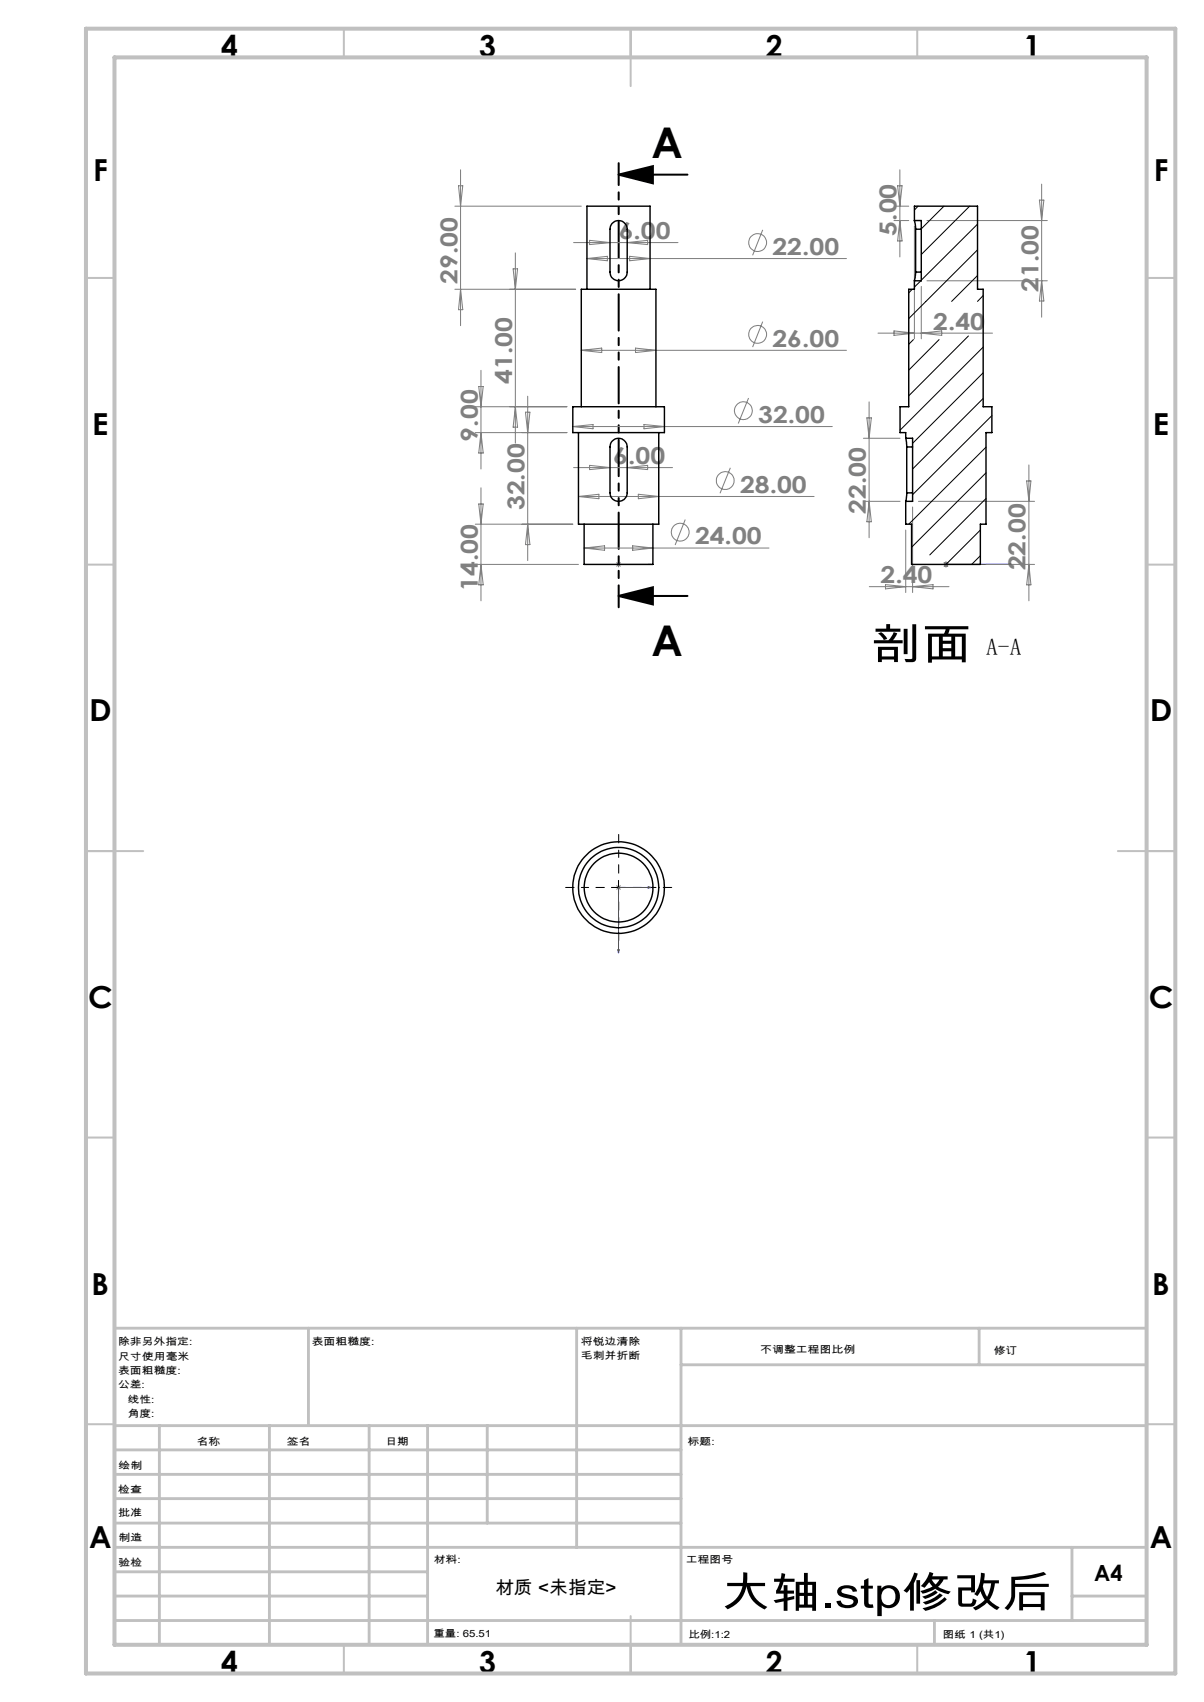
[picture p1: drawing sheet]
<svg xmlns="http://www.w3.org/2000/svg" width="210mm" height="297mm" viewBox="0 0 210 297" stroke-linecap="round" stroke-linejoin="round" font-family="sans-serif">
<g fill="none" stroke="#808080" stroke-width=".18">
<path d="M79.3 36h22.1M80 32.4h.7l-.4 3.6zM80.3 29.6v27.2M155.9 38.5h2.6M155.9 36h2.6M156.6 32.4h.7l-.3 3.6zM157 38.5l.3 3.5h-.7zM157 29.6v15.2M159.5 39.5v19.6M161.7 38.5h21M181.3 34.9h.8l-.4 3.6zM181.7 32.1v23.2"/>
<path d="M79.3 50.5h21.1M80.3 50.5l.4 3.5h-.7zM89.5 46.9h.8l-.4 3.6zM89.9 44.1v33.2M100 42.3h18.3M102.4 45.1h45.2M102.4 45.1l3.5-.4v.8zM102.8 41.9l3.6 .4-3.6 .4zM109.4 42.3l3.6-.4v.8zM109.8 44.7l3.6 .4-3.6 .4zM133 56.1l-1.7 4.5M133 40.1l-1.7 4.5"/>
<path d="M153.1 58.1h20M155.9 57.7l3.6 .4-3.6 .4zM160.7 50v9.1M160.7 58.1l3.6-.4v.8zM161.7 49h21M181.7 49l.4 3.5h-.8zM82.9 75.5h16M82.9 71h16M83.5 67.4h.8l-.4 3.6zM83.9 64.6v17.2M83.9 75.5l.4 3.6h-.8zM89.9 71l.4 3.5h-.8z"/>
<path d="M91.7 71.9h.7l-.4 3.6zM92 69.1v28.7M99.9 74.4h45.3M99.9 74.4l3.5-.3v.7zM101.4 61.1h46.2M101.4 61.1l3.6-.4v.8zM110.8 60.7l3.6 .4-3.6 .4zM112.3 74.1l3.6 .3-3.6 .4zM130.6 69.5l-1.8 4.4M150.6 76.5h6.4M151.2 72.9h.8l-.4 3.6zM151.6 70.1v23.7"/>
<path d="M82.9 98.5h18M82.9 91.5h17M83.5 87.9h.8l-.4 3.6zM83.9 85.1v19.7M83.9 98.5l.4 3.6h-.8zM92 91.5l.4 3.5h-.7zM100 81.6h17.3M100.9 86.6h41.1M100.9 86.6l3.6-.3v.7zM101.9 95.6h32.2M101.9 95.6l3.5-.4v.8zM102.8 81.2l3.6 .4-3.6 .3z"/>
<path d="M107.4 98.5h1M107.5 98.1l.7 .7M107.9 98v1M108.2 98.1l-.7 .7M109.4 81.6l3.6-.4v.7zM110.3 95.2l3.6 .4-3.6 .4zM111.3 86.3l3.6 .3-3.6 .4zM119.5 90.7l-1.7 4.4M127.4 81.6l-1.8 4.5M150.6 87.5h6.4M151.6 87.5l.4 3.5h-.8zM158 92.5v10.9"/>
<path d="M159.2 88.5v14.9M160.2 87.5h20.2M164.5 98.5h1M164.6 98.1l.7 .7M165 98v1M165.3 98.1l-.7 .7M172 98.5h8.4M179.1 83.9h.7l-.3 3.6zM179.5 98.5l.3 3.6h-.7zM179.5 81.1v23.7M151.6 102.4h13.9M154.4 102l3.6 .4-3.6 .4z"/>
<path d="M159.2 102.4l3.5-.4v.8zM107.4 154.9h1M107.5 154.5l.7 .7M107.9 154.4v1M108.2 154.5l-.7 .7"/>
<circle cx="132.1" cy="58.4" r="1.56"/>
<circle cx="132.1" cy="42.3" r="1.55"/>
<circle cx="129.7" cy="71.7" r="1.55"/>
<circle cx="118.6" cy="92.9" r="1.55"/>
<circle cx="126.5" cy="83.9" r="1.56"/>
</g>
<path d="M107.9 30.5l6-1.5v3zM107.9 30.5h12M107.9 104l6-1.5v3zM107.9 104h12" fill="none" stroke="#000" stroke-width=".35"/>
<path d="M107.7 98.5h.3zM107.9 98.5h.1M107.9 98.5h5.7M113.6 98.5h-.6h.6M164.9 98.5h.2zM165 98.5h11.4M165 98.5h.1M176.4 98.5h-.6h.6M113 154.7l.6 .2-.6 .1zM113.6 154.9h-5.7v11.4M107.7 165.7h.3l-.1 .6z" fill="none" stroke="#00f" stroke-width=".18"/>
<path d="M105.4 154.9h-6.7M107.9 152.4v-6.8M107.9 157.4v6.7M110.4 154.9h6.8" fill="none" stroke="#000" stroke-width=".18" stroke-dasharray="15.2 1.3 1.3 1.3" stroke-dashoffset="13.8"/>
<path d="M106.6 154.9h2.5M107.9 153.6v2.5" fill="none" stroke="#000" stroke-width=".18"/>
<path d="M107.9 28.5v77.5" fill="none" stroke="#000" stroke-width=".35" stroke-dasharray="6.3 1.3 1.3 1.3 1.3 1.3" stroke-dashoffset="2.5"/>
<g fill="none" stroke="#c0c0c0" stroke-width=".35">
<path d="M60 5v5M110 5v10M160 5v5M15 48.5h5M200 48.5h5M15 98.5h5M200 98.5h5M15 148.5h10M195 148.5h10M15 198.5h5M200 198.5h5M15 248.5h5"/>
<path d="M200 248.5h5M60 287v5M110 282v10M160 287v5"/>
</g>
<g fill="none" stroke="#c0c0c0" stroke-width=".5">
<path d="M53.8 231.8v17M100.6 231.8v38.2M118.8 231.8v55.2M118.8 238.2h81.2M170.8 231.8v6.4M200 231.8h-180v55.2M20 248.8h180M20 257.3h98.8M20 253h98.8M27.8 248.8v38.2M47 248.8v38.2M64.4 248.8v38.2"/>
<path d="M74.6 248.8v38.2M85 248.8v17M20 265.8h98.8M20 261.5h98.8M20 278.5h54.6M20 274.3h54.6M20 270h180M187 278.5h13M187 270v12.8M20 282.8h180M163 282.8v4.2"/>
</g>
<path d="M15 5h190v287h-190zM20 10h180v277h-180z" fill="none" stroke="#c0c0c0" stroke-width=".7"/>
<path d="M107.9 30.5l6-1.5v3zM107.9 104l6-1.5v3z" fill="#000"/>
<g fill="#00f">
<path d="M113 98.5h.6zM107.7 98.5h.3z"/>
<path d="M113 154.7v.3l.6-.1zM107.7 165.7l.2 .6 .1-.6zM164.9 98.5h.2zM175.8 98.5h.6zM164.9 98.5h.2zM175.8 98.5h.6z"/>
</g>
<g fill="none" stroke="#000" stroke-width=".25">
<path d="M106.7 39a1.5 1.5 0 0 1 1.7-.4 1.5 1.5 0 0 1 1 1.4v7.5a1.5 1.5 0 0 1-1.5 1.5 1.5 1.5 0 0 1-1.5-1.5v-7.5l.1-.6zM159.5 38.5l.2 1.5M159.5 38.5v-2.5h11v14.5h1v20.5h1.5v4.5h-1v16h-1v7h-12v-7h-1v-4M159.5 38.5h1.2v10.5h-1.2M102.4 50.5v-14.5h11v14.5M159.5 49v1.5h-1v20.5h-1.5v4.5h1v1M159.7 47.5l-.2 1.5M159.7 40v7.5M159.7 47.5h1M159.7 40h1M99.9 71h16v4.5h-16zM100.9 75.5v16h14v-16"/>
<path d="M101.4 71v-20.5h13v20.5M106.8 76.9a1.49 1.49 0 0 1 1.7-.3 1.49 1.49 0 0 1 .9 1.4v8a1.5 1.5 0 0 1-1.5 1.5 1.5 1.5 0 0 1-1.5-1.5v-8l.1-.6zM158 76.5l.2 1.5M158 76.5h1.2v11h-1.2M158.2 78v8M158.2 78h1M101.9 91.5v7h12v-7M158.2 86l-.2 1.5M158.2 86h1"/>
<circle cx="107.9" cy="154.9" r="6"/>
<circle cx="107.9" cy="154.9" r="8"/>
<circle cx="107.9" cy="154.9" r="7"/>
</g>
<g fill="none" stroke="#000" stroke-width=".18">
<path d="M160.1 36l-.6 .7M164.6 36l-3.9 3.9M169.1 36l-8.4 8.4M170.5 39.1l-9.8 9.8M159.1 50.5l-.6 .6M159.3 59.3l-.8 .8M160.6 49l-1.1 1.1M161.5 52.6l-3 3M163.8 59.3l-5.3 5.3M168.9 58.6l-10.4 10.5M170.5 43.6l-9 9M170.5 48.1l-4.5 4.5"/>
<path d="M171.5 51.6l-1 1M171.5 60.6l-14.5 14.5M171.5 65l-12.3 12.4M171.5 69.5l-12.3 12.3M172 78l-13.5 13.5M173 72.5l-13.8 13.8M158 87.5h.1M171 92.5l-6 6M171 97l-1.5 1.5M172 82.5l-13 13M172 87l-9.8 9.8"/>
</g>
<g font-size="7.4">
<text x="113.6" y="27.6">A</text>
<text x="113.6" y="114.4">A</text>
<text x="151.9" y="115.1">剖面</text>
<text x="125.7" y="280.5">大轴.stp修改后</text>
</g>
<g font-size="5.3">
<text x="38.5" y="9.9">4</text>
<text x="83.5" y="9.9">3</text>
<text x="133.6" y="9.9">2</text>
<text x="178.6" y="9.9">1</text>
<text x="16.2" y="31.7">F</text>
<text x="201.2" y="31.7">F</text>
<text x="16.1" y="75.9">E</text>
<text x="201.1" y="75.9">E</text>
<text x="15.5" y="125.9">D</text>
<text x="200.5" y="125.9">D</text>
<text x="15.4" y="175.9">C</text>
<text x="200.4" y="175.9">C</text>
<text x="16" y="225.9">B</text>
<text x="201" y="225.9">B</text>
<text x="15.5" y="270.2">A</text>
<text x="200.5" y="270.2">A</text>
<text x="38.5" y="291.9">4</text>
<text x="83.5" y="291.9">3</text>
<text x="133.6" y="291.9">2</text>
<text x="178.6" y="291.9">1</text>
</g>
<g font-size="4.1" fill="#808080">
<text x="107.9" y="41.7">6.00</text>
<text x="156.4" y="41.1" transform="rotate(-90 156.4 41.1)">5.00</text>
<text x="134.7" y="44.5">22.00</text>
<text x="79.8" y="49.5" transform="rotate(-90 79.8 49.5)">29.00</text>
<text x="181.1" y="50.9" transform="rotate(-90 181.1 50.9)">21.00</text>
<text x="162.8" y="57.5">2.40</text>
<text x="134.7" y="60.5">26.00</text>
<text x="89.3" y="66.9" transform="rotate(-90 89.3 66.9)">41.00</text>
<text x="83.3" y="77" transform="rotate(-90 83.3 77)">9.00</text>
<text x="132.2" y="73.8">32.00</text>
<text x="107" y="81">6.00</text>
<text x="91.5" y="89" transform="rotate(-90 91.5 89)">32.00</text>
<text x="129.1" y="86">28.00</text>
<text x="151" y="89.6" transform="rotate(-90 151 89.6)">22.00</text>
<text x="121.2" y="95">24.00</text>
<text x="153.6" y="101.8">2.40</text>
<text x="178.9" y="99.5" transform="rotate(-90 178.9 99.5)">22.00</text>
<text x="83.3" y="103.1" transform="rotate(-90 83.3 103.1)">14.00</text>
</g>
<text font-size="4.1" x="172" y="114.2">A-A</text>
<text font-size="3.9" x="190.9" y="275.8">A4</text>
<text font-size="3.2" x="86.4" y="278.1">材质 &lt;未指定&gt;</text>
<g font-size="1.7">
<text x="20.6" y="234.8">除非另外指定:</text>
<text x="20.6" y="237.3">尺寸使用毫米</text>
<text x="20.6" y="239.8">表面粗糙度:</text>
<text x="54.4" y="234.8">表面粗糙度:</text>
<text x="101.3" y="234.7">将锐边清除</text>
<text x="101.3" y="237.2">毛刺并折断</text>
<text x="132.6" y="236.2">不调整工程图比例</text>
<text x="173.3" y="236.4">修订</text>
<text x="20.6" y="242.3">公差:</text>
<text x="22.3" y="244.8">线性:</text>
<text x="22.3" y="247.3">角度:</text>
<text x="20.7" y="256.3">绘制</text>
<text x="34.3" y="252.2">名称</text>
<text x="50" y="252.1">签名</text>
<text x="67.2" y="252.1">日期</text>
<text x="120" y="252.1">标题:</text>
<text x="20.6" y="260.5">检查</text>
<text x="20.6" y="264.5">批准</text>
<text x="20.7" y="269">制造</text>
<text x="20.7" y="273.3">验检</text>
<text x="75.6" y="272.7">材料:</text>
<text x="119.6" y="272.7">工程图号</text>
<text x="75.6" y="285.7">重量: 65.51</text>
<text x="120.1" y="285.8">比例:1:2</text>
<text x="164.5" y="285.8">图纸 1 (共1)</text>
</g>
</svg>
